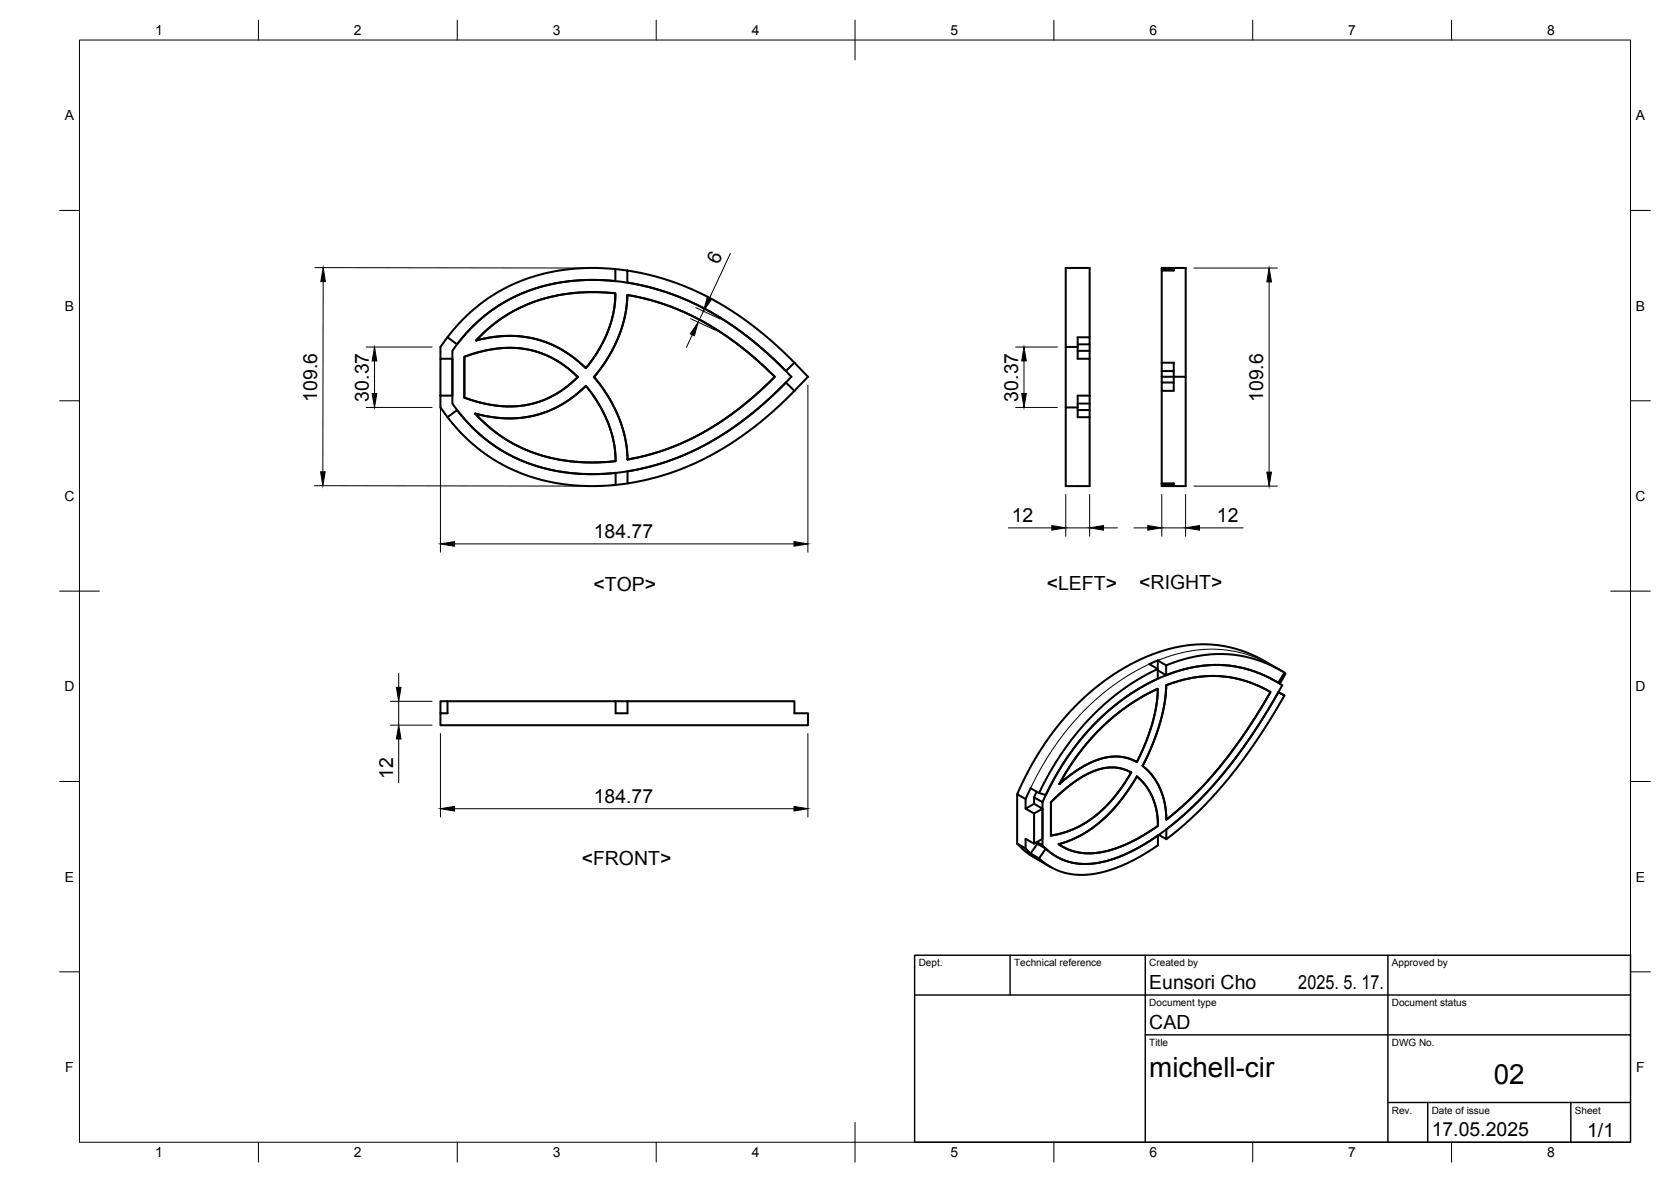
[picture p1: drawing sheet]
<svg xmlns="http://www.w3.org/2000/svg" width="420mm" height="297mm" viewBox="0 0 420 297" stroke-linecap="round" stroke-linejoin="round" font-family="sans-serif">
<!-- layer: Visible -->
<g fill="none" stroke="#000" stroke-width=".51">
<path d="M154.7 67.6l3 .4M157.7 74.1l5.8 1.3 6.2 2.1a75.4 75.4 0 0 1 25.1 17.2l-6.6 6.1a63 63 0 0 1-30.4 14.7l-.2-2.9-.5-2.9-.8-3-1.1-2.6-2.4-4.7-3.5-4.7 1.6-1.9 1.7-2.5 2-3.6 .9-2 1.6-5.2 .5-2.8zM157.7 74.1l5.8 1.3 6.2 2.1a75.4 75.4 0 0 1 25.1 17.2l-6.6 6.1a63 63 0 0 1-30.4 14.7l-.2-2.9-.5-2.9-1.6-4.9-1.7-3.7-1.2-1.9-3.2-4.5 3.2-4.4 2.7-5.2 1.2-3.3 .7-2.6zM157.7 68l6.7 1.4 6.1 1.9 6 2.6 5.9 3.2a90.9 90.9 0 0 1 17.3 14.1l-2.1 2-6.5-6a66.5 66.5 0 0 0-33.4-16.2zM292.1 68v-.4h3v.4h-3v23.2M292.1 67.6v-.3h6v27.4M110.7 90.2h3v9.2h-3zM110.7 99.4v3l1.8 2.4M112.5 84.8l-1.8 2.4v3M116.6 80.1l3.8-3.4 4.1-2.9 3.8-2 5.1-2.1 4.7-1.2 6-1 5.9-.2 4.7 .3v3l-6.8-.3-6.9 .7-6.2 1.4-4.8 1.9-3.9 2-4.3 3.1-3.5 3.2-3.4 3.9-2.4-1.7zM116.8 89.7l5.7-1.7 2.5-.4 3.8-.2 2.8 .2 2.4 .5 4.3 1.6a29.9 29.9 0 0 1 7 5 24.2 24.2 0 0 1-25.1 6.3l-3.4-1.1zM116.8 89.7l2.9-1 3.6-.9 3.4-.4h2.6l2.6 .3 2.6 .6 2.8 .9 2.4 1.3a26.7 26.7 0 0 1 5.6 4.2 24.4 24.4 0 0 1-25.4 6.3l-3.1-1.1z"/>
<path d="M118.3 82.6l2.8-2.6 3.5-2.7 2.9-1.7 4.1-2 3.9-1.4 4.2-1 4.7-.7 3.7-.2 5 .2 3 .3 5 .9 4.5 1.1 5.5 1.9 4.1 1.9 4.2 2.2 3.9 2.5a91.5 91.5 0 0 1 15.7 13.4l-5.5 5.4a68.8 68.8 0 0 1-33.6 18l-6.3 .9-5.8 .2-4.9-.4-4.7-.8-4.5-1.3-4.2-1.7-4.5-2.5-4.2-3.2-3.5-3.4-3.6-4.5v-13.2l2.1-2.8zM120.5 84.7l2.5-2.3 2.2-1.8 3.6-2.3 2.6-1.3 3.5-1.4 3.4-1 3-.6 4.3-.5a51.9 51.9 0 0 1 9.1 .2l-.1 2.8-.4 2.4-1.4 4.4-2.2 4.5-3.3 4.7a27.1 27.1 0 0 0-27.6-6.9zM199.7 91.2l3.5 3.5-3.5 3.5M268 87.2v15.2M271 87.2v3h3v9.2M274 86.5v1.7h-3M274 84.8v-17.5h-6v19.9h3v-2.4h3v1.7h-3M274 88.2v2M274 99.4v2M274 99.4h-3v3M292.1 93.2v1.5h3v-3.5h-3v2h3M292.1 94.7v1.4"/>
<path d="M292.1 98.2v23.3M295.1 96.1h-3v2.1h3v-3.5h3v27.5h-6v-.3M112.5 104.8l2.4-1.8 3.6 4.2 3.8 3.4 4.4 3 4.3 2.1 5.2 1.8 5.6 1.2 6.2 .5 6.8-.4v3.1l-6.7 .3-5.9-.4-5.9-1.2-5.3-1.7-4.6-2.1-5.5-3.5-2.5-2.1-2.6-2.5zM119.5 103.9a27.1 27.1 0 0 0 27.8-6.9l3.2 4.4 2.5 5.2 1.4 4.7 .4 4.6-6 .3-4.5-.2-4.9-.7-4.4-1.2-5.3-2.3-3.7-2.2-3.2-2.4zM157.8 118.5l4.3-.9 4.7-1.3 5.5-2.1 4.2-2a84.6 84.6 0 0 0 21.1-16.1l2.1 2.1-5.6 5.4a70.6 70.6 0 0 1-35.5 17.8l-.8 .1zM271 103h3v1.8h-3v-2.4h-3v19.8h6v-17.4M271 101.4h3M274 101.4v1.6M157.8 121.5l-3 .4M292.1 121.5h3v.4h-3zM112.5 176.2v3h-1.8v-3h44.1v3h3v-3h-3M157.8 176.2h41.9v3h3.5v3.1h-92.5v-3.1"/>
<path d="M291.1 166l2.1 1.2v2.5M291.1 166l-2.1 .9 2.1 1.2v2.5l-4.3 2.2-3.9 2.5-4.5 3.5-3.4 3.4-3.7 4.2-3.3 4.5-2.7 4.3-2.3 4.6-1.7-.5-2.2-1.2-1.2 2.7-2.1-1.2 2.5-5.3 3.1-5.4 3.2-4.7 4.1-5 4-4 4.5-3.7 4.1-2.8 5.4-3 5.1-2 3.8-1 3.7-.6 4.9-.1 4.3 .5 4.6 1.3 3.9 1.8 5.3 3M291.1 166v2.1l-4.5 2.4-6 4-4.6 4-3.4 3.5-3.1 3.8-2.9 4-3.2 5.3-2.1 4.2M293.2 172.2l4.9-1.5 3.8-.7a28.4 28.4 0 0 1 17.5 3.9l-3.6 6.1-3.5 5.3-6 7.9-6.7 7.3-6.3 5.5-.4-4-1.1-3.7-2-3.4-2.5-2.5 2.5-5.3 1.7-5 1.3-5.2zM293.2 172.2l4.9-1.5 3.8-.7a28.4 28.4 0 0 1 17.5 3.9l-3.6 6.1-3.5 5.3-6 7.9-6.7 7.3-6.3 5.5-.3-3.3-1-3.7-1.7-3.3-2.1-2.5a1 1 0 0 1-.8-.8 1 1 0 0 1 .4-1l2.2-4.9 1.8-5.3 1-4.3zM293.2 167.2l5.1-1.7 4.7-.9 4.8-.2 3.1 .2a31.4 31.4 0 0 1 12 4.4l-1.5 2.6-2.5-1.4-2.8-1.2a31 31 0 0 0-22.9 .7l-2.1-1.2M321.5 173.9l1.5 .9-1.6-.8-6.4 10.4-4 5.7-3.6 4.5-3.1 3.6-4.1 4.3-3.6 3.2-3.3 2.7v2.5l-1.9-1.1M322.9 169.1l.3 .2-1.4 2.5M323 174.8l-6.3 10.2-4.2 6-3.7 4.8-3.8 4.4-4.4 4.5-3.8 3.4-3.5 2.8M255.8 199.6v12.4M260.6 199l-.6 1.4 2.1 1.2v10.8l-1.4-.8M276.1 183.7l3.8-3.5 3.9-3 3.6-2.2 3.7-1.9-.2 3.6-1 4.4-1.9 5.9-2.1 4.5a12.5 12.5 0 0 0-12.4 .5l-3.3 2-3.8 3 2-3.4 2.7-4 2.2-2.8z"/>
<path d="M284.4 194.1a11.8 11.8 0 0 0-12.1 1l-3.8 2.6-4.3 3.9v8.4l2.7-.6 3.2-1.1 3.1-1.6 2.1-1.5 2.7-2.5 2.5-2.8 1.9-2.6 2-3.2M257.9 200.8v2.4M259.1 214.5l-1.2-1.3-2.1-1.2 2.7 2.5 5.7 3.4M260 200.4v1.6M260 204.4v7.6M260.5 211.7l.3 .4M262.1 201.6l1.5-3.1 2.7-5 2.5-3.7 2.6-3.5 2.3-2.8 3-3.1 2.4-2.1 3.9-3 3.2-2.1 3.8-2.1 3.9-1.7 3.2-1 3.4-.8 4-.5h3.1l3.3 .4a31.1 31.1 0 0 1 11.5 4.7l-4.6 7.9-3.9 5.9-3.4 4.8-3.6 4.5-4.2 4.6-4.1 4.1-3.8 3.2-4.5 3.3-5 3-3.7 1.8-3.5 1.1-4.1 .7-3.3-.1-2.8-.7-3.1-1.5-2.7-2.4M262.1 203.2l-2.1 1.2-2.1-1.2 2.1-1.2 2.1 1.2v7.6l-2.1 1.2-2.1-1.2v2.4M263 213.3l-1.7 2.4-2.2-1.2 1.7-2.4 2.2 1.2 2.7 2 1.7 .8 3.3 .9h4.1l3.7-.7 4.5-1.6 3.3-1.7 4.8-3v2.4l-2.2 1.5-3.6 2.1-3 1.5-3.5 1.2-2.7 .7-4.6 .5-3.7-.5-3.5-1.4-3-2.3M264.6 201.2l4-3.6 4.3-2.9 3.1-1.3 2-.4 1.5-.1a10.7 10.7 0 0 1 5 1.2l-2 3.2-2.4 3.1-2.3 2.5-2.3 2.1-2.7 1.8-2.5 1.4-2.7 1-3.4 .8v-8.4zM266.2 212.1l2.8-.9a34.5 34.5 0 0 0 16.1-14.9l.8-1.2 1.8 1.8 1.4 2 1 2.3 .6 1.9 .3 2 .1 2.4-3.7 2.5-3.6 1.9-3.3 1.3-3.7 1-3.6 .2-2.4-.2-2.3-.7z"/>
</g>
<!-- layer: Visible Narrow -->
<path d="M289 166.9l-4.5 2.3-4.7 3.1-4.4 3.6-3.7 3.6-3.5 4-3.1 4.2-3.3 5.2-2.7 5.2M291.1 166l4.6-1.6 3.6-.8 3.7-.4h3.6a30.7 30.7 0 0 1 13.5 4.2M259.1 214.5l2.9 2.1" fill="none" stroke="#000" stroke-width=".25"/>
<!-- layer: BORDER -->
<g fill="none" stroke="#000" stroke-width=".25">
<path d="M20 10.1h390v276.9h-390zM65 5.1v5M115 5.1v5M165 5.1v5M215 5.1v10M265 5.1v5M315 5.1v5M365 5.1v5M15 52.9h5M410 52.9h5M15 100.7h5M410 100.7h5"/>
<path d="M15 148.6h10M405 148.6h10M15 196.4h5M410 196.4h5M15 244.2h5M410 244.2h5M65 287v5M115 287v5M165 287v5M215 282.1v9.9M265 287v5M315 287v5"/>
<path d="M365 287v5"/>
</g>
<!-- layer: TITLEBLOCK -->
<path d="M230 240.1h180v46.9h-180zM230 250h180M254 240.1v9.9M288 240.1v46.9M349 240.1v46.9M288 260.1h122M349 277.1h61M359 277.1v9.9M395 277.1v9.9" fill="none" stroke="#000" stroke-width=".36"/>
<!-- layer: FD_Dimensions -->
<g fill="none" stroke="#000" stroke-width=".25">
<path d="M79.2 67.3l67.7 .1M81.3 70.8l-.1 47.8M175 77.3l6.1 2.9M176.9 78.2l-1.3 2.8M183.7 63.7l-5.3 11.3M300.2 67.4h21M319.1 70.9v47.7M92.1 87.2h16.5M94.2 90.7v8.2M110.7 92.3v46.5M173.7 80.1l6.1 2.8M174.1 84.1l-1.5 3.2"/>
<path d="M203.1 96.8v42M255.4 87.2h10.5M257.5 90.7v8.2M92.1 102.4h16.5M255.4 102.4h10.5M79.1 122.1l67.7 .1M114.3 136.7h85.3M253.5 132.7h11M268 132.7h6M268 124.3v10.5M274 124.3v10.5M277.5 132.7h3.5"/>
<path d="M285.1 132.7h3.5M292.1 124.3v10.5M292.1 132.7h6M298.1 124.3v10.5M300.2 122.2h21M301.6 132.7h11M98.1 176.2h10.5M100.2 169.2v3.5M100.2 176.2v6M98.1 182.2h10.5M100.2 185.7v11M110.7 184.3v21"/>
<path d="M203.1 184.3v21M114.3 203.2h85.3"/>
</g>
<g fill="#000" stroke="#000" stroke-width=".25">
<path d="M81.3 67.3l.5 3.5h-1.1zM177.8 74.8l1.1 .5-2 2.9zM319.1 67.4l.6 3.5h-1.2zM94.2 87.2l.5 3.5h-1.1zM93.6 98.9h1.1l-.5 3.5zM175.6 81l-1 3.4-1.1-.5zM257.5 87.2l.6 3.5h-1.2zM256.9 98.9h1.2l-.6 3.5zM80.6 118.6h1.2l-.6 3.5zM318.5 118.6h1.2l-.6 3.6zM110.7 136.7l3.6-.6v1.2zM199.6 136.1l3.5 .6-3.5 .6z"/>
<path d="M264.5 132.1l3.5 .6-3.5 .5zM274 132.7l3.5-.6v1.1zM288.6 132.1l3.5 .6-3.5 .5zM298.1 132.7l3.5-.6v1.1zM99.7 172.7h1.1l-.6 3.5zM100.2 182.2l.6 3.5h-1.1zM110.7 203.2l3.6-.5v1.1zM199.6 202.7l3.5 .5-3.5 .6z"/>
</g>
<g font-size="7">
<text x="289" y="270.6">michell-cir</text>
<text x="375.6" y="272.3">02</text>
</g>
<g font-size="4.9">
<text x="180.7" y="66.6" transform="rotate(-65 180.7 66.6)">6</text>
<text x="79.8" y="100.9" transform="rotate(-90 79.8 100.9)">109.6</text>
<text x="92.7" y="100.9" transform="rotate(-90 92.7 100.9)">30.37</text>
<text x="256" y="100.9" transform="rotate(-90 256 100.9)">30.37</text>
<text x="317.6" y="101" transform="rotate(-90 317.6 101)">109.6</text>
<text x="254.4" y="131.3">12</text>
<text x="306" y="131.3">12</text>
<text x="149.3" y="135.2">184.77</text>
<text x="149.2" y="148.4">&lt;TOP&gt;</text>
<text x="263.2" y="148.2">&lt;LEFT&gt;</text>
<text x="286.5" y="148">&lt;RIGHT&gt;</text>
<text x="98.8" y="195.8" transform="rotate(-90 98.8 195.8)">12</text>
<text x="149.3" y="201.8">184.77</text>
<text x="146.3" y="217.4">&lt;FRONT&gt;</text>
<text x="289" y="248.5">Eunsori Cho</text>
<text x="326.5" y="248.5">2025. 5. 17.</text>
<text x="289" y="258.6">CAD</text>
<text x="360" y="285.5">17.05.2025</text>
<text x="399.1" y="285.7">1/1</text>
</g>
<g font-size="3.5">
<text x="39" y="8.8">1</text>
<text x="89" y="8.8">2</text>
<text x="139" y="8.8">3</text>
<text x="189" y="8.8">4</text>
<text x="239" y="8.8">5</text>
<text x="289" y="8.8">6</text>
<text x="339" y="8.8">7</text>
<text x="389" y="8.8">8</text>
<text x="16.3" y="30.2">A</text>
<text x="411.3" y="30.2">A</text>
<text x="16.3" y="78">B</text>
<text x="411.3" y="78">B</text>
<text x="16.2" y="125.9">C</text>
<text x="411.2" y="125.9">C</text>
<text x="16.2" y="173.7">D</text>
<text x="411.2" y="173.7">D</text>
<text x="16.3" y="221.6">E</text>
<text x="411.3" y="221.6">E</text>
<text x="16.4" y="269.4">F</text>
<text x="411.4" y="269.4">F</text>
<text x="39" y="290.8">1</text>
<text x="89" y="290.8">2</text>
<text x="139" y="290.8">3</text>
<text x="189" y="290.8">4</text>
<text x="239" y="290.8">5</text>
<text x="289" y="290.8">6</text>
<text x="339" y="290.8">7</text>
<text x="389" y="290.8">8</text>
</g>
<g font-size="2.5">
<text x="231" y="242.9">Dept.</text>
<text x="255" y="242.9">Technical reference</text>
<text x="289" y="242.9">Created by</text>
<text x="350" y="242.9">Approved by</text>
<text x="289" y="252.8">Document type</text>
<text x="350" y="252.8">Document status</text>
<text x="289" y="262.9">Title</text>
<text x="350" y="262.9">DWG No.</text>
<text x="350" y="279.9">Rev.</text>
<text x="360" y="279.9">Date of issue</text>
<text x="396" y="279.9">Sheet</text>
</g>
</svg>
